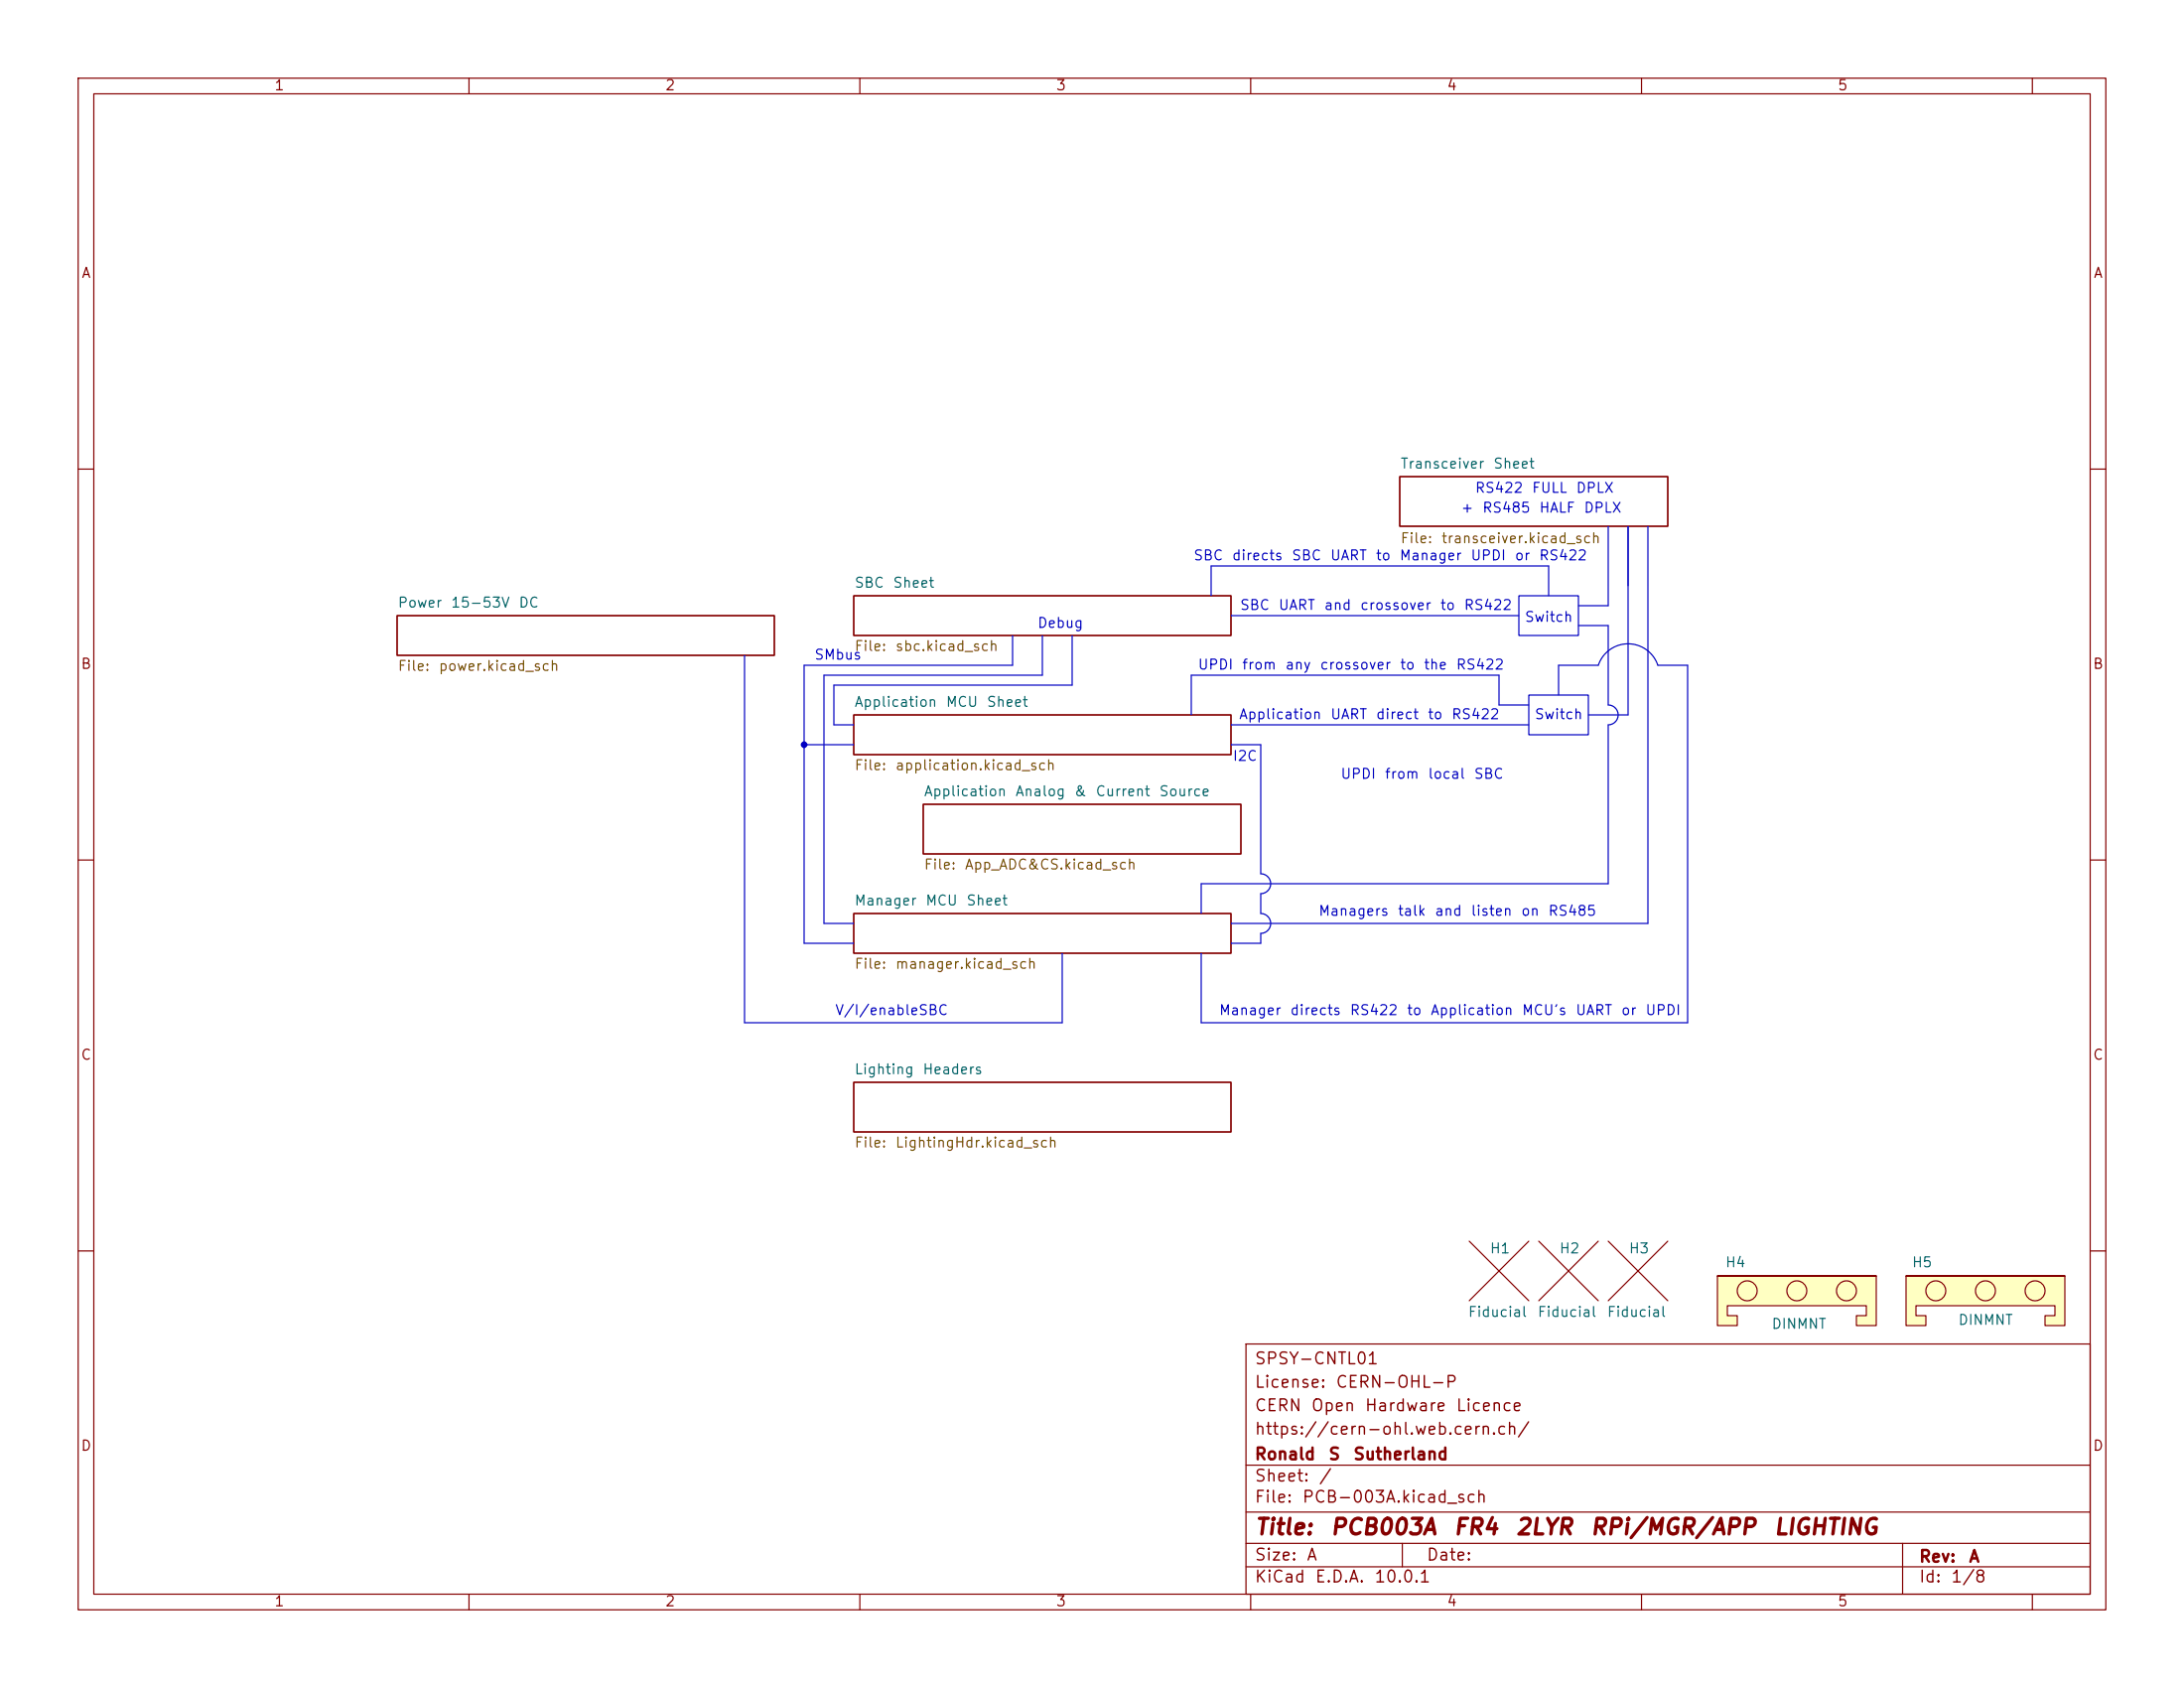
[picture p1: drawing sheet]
<svg xmlns="http://www.w3.org/2000/svg" width="279mm" height="216mm" viewBox="0 0 279 216" stroke-linecap="round" stroke-linejoin="round" font-family="sans-serif">
<g fill="none" stroke="#840000" stroke-width=".15">
<path d="M10 10h259.4v195.9h-259.4zM12 12h255.4v191.9h-255.4zM60 10v2M110 10v2M160 10v2M210 10v2M260 10v2M10 60h2M50.8 78.7h48.3v5.1h-48.3zM109.2 76.2h48.3v5.1h-48.3zM179.1 61h34.3v6.3h-34.3zM267.4 60h2"/>
<path d="M109.2 91.4h48.3v5.1h-48.3zM10 110h2M109.2 116.8h48.3v5.1h-48.3zM118.1 102.9h40.6v6.3h-40.6zM267.4 110h2M109.2 138.4h48.3v6.4h-48.3zM10 160h2M159.4 171.9h108v32h-108zM267.4 160h2M159.4 197.4h108M159.4 193.4h108M159.4 187.4h108"/>
<path d="M179.4 197.4v3M243.4 197.4v6.5M60 203.9v2M110 203.9v2M159.4 200.4h108M160 203.9v2M210 203.9v2M260 203.9v2"/>
</g>
<path d="M219.7 163.2h20.3v6.3h-2.5v-1.2h1.3v-1.3h-17.8v1.3h1.2v1.2h-2.5v-6.3h20.3z" fill="#ffffc2"/>
<g fill="none" stroke="#840000" stroke-width=".15">
<path d="M188 158.8l7.6 7.6M195.6 158.8l-7.6 7.6M196.8 158.8l7.7 7.6M204.5 158.8l-7.7 7.6M219.7 163.2h20.3v6.3h-2.5v-1.2h1.3v-1.3h-17.8v1.3h1.2v1.2h-2.5v-6.3h20.3"/>
<circle cx="223.5" cy="165.1" r="1.27"/>
<circle cx="229.9" cy="165.1" r="1.27"/>
<circle cx="236.2" cy="165.1" r="1.27"/>
</g>
<path d="M243.8 163.2h20.4v6.3h-2.6v-1.2h1.3v-1.3h-17.8v1.3h1.3v1.2h-2.6v-6.3h20.4z" fill="#ffffc2"/>
<g fill="none" stroke="#840000" stroke-width=".15">
<path d="M205.7 158.8l7.7 7.6M213.4 158.8l-7.7 7.6M243.8 163.2h20.4v6.3h-2.6v-1.2h1.3v-1.3h-17.8v1.3h1.3v1.2h-2.6v-6.3h20.4"/>
<circle cx="247.6" cy="165.1" r="1.27"/>
<circle cx="254" cy="165.1" r="1.27"/>
<circle cx="260.4" cy="165.1" r="1.27"/>
</g>
<g fill="none" stroke="#0000c2" stroke-width=".15">
<path d="M154.9 76.2v-3.8h43.2v3.8M157.5 78.7h36.8M194.3 76.2h7.6v5.1h-7.6zM205.7 67.3v10.2h-3.8M208.3 67.3v24.1h-5.1M210.8 67.3v50.8h-53.3M95.2 83.8v47h40.7v-8.9M102.9 95.3h6.3M129.5 81.3v3.8h-26.6v35.6h6.3M133.3 81.3v5.1h-27.9v31.7h3.8M137.2 81.3v6.3h-30.5v5.1h2.5M157.5 95.3h3.8v16.5a1.27 1.27 0 0 1 1.3 1.2 1.27 1.27 0 0 1-1.3 1.3v2.5a1.27 1.27 0 0 1 1.3 1.3 1.27 1.27 0 0 1-1.3 1.3v1.3h-3.8"/>
<path d="M157.5 92.7h38.1M195.6 88.9h7.6v5.1h-7.6zM195.6 90.2h-3.8v-3.8h-39.4v5M199.4 88.9v-3.8h5.1a4 4 0 0 1 3.8-2.8 4 4 0 0 1 3.8 2.8h3.8v45.7h-62.2v-8.9M201.9 80h3.8v10.2a1.27 1.27 0 0 1 1.3 1.2 1.27 1.27 0 0 1-1.3 1.3v20.3h-52v3.8"/>
</g>
<circle cx="102.9" cy="95.2" r=".24" fill="none" stroke="#0000c2" stroke-width=".38"/>
<g font-size="2" fill="#840000">
<text x="160.4" y="196.8">Title:</text>
<text x="170.1" y="196.8">PCB003A</text>
<text x="185.8" y="196.8">FR4</text>
<text x="193.8" y="196.8">2LYR</text>
<text x="203.3" y="196.8">RPi/MGR/APP</text>
<text x="226.8" y="196.8">LIGHTING</text>
</g>
<g font-size="1.5" fill="#840000">
<text x="160.4" y="177.9">License:</text>
<text x="160.4" y="174.9">SPSY-CNTL01</text>
<text x="170.8" y="177.9">CERN-OHL-P</text>
<text x="160.4" y="183.9">https://cern-ohl.web.cern.ch/</text>
<text x="160.4" y="180.9">CERN</text>
<text x="167.6" y="180.9">Open</text>
<text x="174.5" y="180.9">Hardware</text>
<text x="186.2" y="180.9">Licence</text>
<text x="160.4" y="189.9">Sheet:</text>
<text x="160.4" y="187.1">Ronald</text>
<text x="168.6" y="189.9">/</text>
<text x="169.9" y="187.1">S</text>
<text x="173" y="187.1">Sutherland</text>
<text x="160.4" y="192.6">File:</text>
<text x="166.5" y="192.6">PCB-003A.kicad_sch</text>
<text x="160.4" y="202.8">KiCad</text>
<text x="160.4" y="200">Size:</text>
<text x="167.1" y="200">A</text>
<text x="168.1" y="202.8">E.D.A.</text>
<text x="175.7" y="202.8">10.0.1</text>
<text x="182.4" y="200">Date:</text>
<text x="245.4" y="200.2">Rev:</text>
<text x="245.4" y="202.8">Id:</text>
<text x="249.5" y="202.8">1/8</text>
<text x="251.8" y="200.2">A</text>
</g>
<g font-size="1.3" fill="#840000">
<text x="35" y="11.9">1</text>
<text x="85" y="11.9">2</text>
<text x="135" y="11.9">3</text>
<text x="185" y="11.9">4</text>
<text x="235" y="11.9">5</text>
<text x="10.3" y="35.9">A</text>
<text x="267.7" y="35.9">A</text>
<text x="10.3" y="85.9">B</text>
<text x="267.7" y="85.9">B</text>
<text x="10.3" y="135.9">C</text>
<text x="267.7" y="135.9">C</text>
<text x="10.3" y="185.9">D</text>
<text x="267.7" y="185.9">D</text>
<text x="35" y="205.8">1</text>
<text x="85" y="205.8">2</text>
<text x="135" y="205.8">3</text>
<text x="185" y="205.8">4</text>
<text x="235" y="205.8">5</text>
</g>
<g font-size="1.3" fill="#006464">
<text x="179.1" y="60.2">Transceiver</text>
<text x="190.9" y="60.2">Sheet</text>
<text x="109.2" y="75.5">SBC</text>
<text x="114.1" y="75.5">Sheet</text>
<text x="50.8" y="78">Power</text>
<text x="57.6" y="78">15-53V</text>
<text x="66.3" y="78">DC</text>
<text x="109.2" y="90.7">Application</text>
<text x="120.9" y="90.7">MCU</text>
<text x="126.1" y="90.7">Sheet</text>
<text x="118.1" y="102.2">Application</text>
<text x="129.8" y="102.2">Analog</text>
<text x="137.3" y="102.2">&amp;</text>
<text x="140.1" y="102.2">Current</text>
<text x="148.2" y="102.2">Source</text>
<text x="109.2" y="116.1">Manager</text>
<text x="118.3" y="116.1">MCU</text>
<text x="123.5" y="116.1">Sheet</text>
<text x="109.2" y="137.7">Lighting</text>
<text x="118" y="137.7">Headers</text>
<text x="190.5" y="160.6">H1</text>
<text x="199.4" y="160.6">H2</text>
<text x="208.3" y="160.6">H3</text>
<text x="220.6" y="162.4">H4</text>
<text x="244.5" y="162.4">H5</text>
<text x="187.7" y="168.8">Fiducial</text>
<text x="196.6" y="168.8">Fiducial</text>
<text x="205.5" y="168.8">Fiducial</text>
<text x="226.5" y="170.3">DINMNT</text>
<text x="250.4" y="169.8">DINMNT</text>
</g>
<g font-size="1.3" fill="#0000c2">
<text x="186.8" y="65.9">+</text>
<text x="188.6" y="63.4">RS422</text>
<text x="189.5" y="65.9">RS485</text>
<text x="195.9" y="63.4">FULL</text>
<text x="196.8" y="65.9">HALF</text>
<text x="201.5" y="63.4">DPLX</text>
<text x="202.5" y="65.9">DPLX</text>
<text x="152.6" y="72">SBC</text>
<text x="157.5" y="72">directs</text>
<text x="165.2" y="72">SBC</text>
<text x="170.1" y="72">UART</text>
<text x="175.9" y="72">to</text>
<text x="179" y="72">Manager</text>
<text x="188" y="72">UPDI</text>
<text x="193.7" y="72">or</text>
<text x="196.8" y="72">RS422</text>
<text x="132.6" y="80.6">Debug</text>
<text x="158.5" y="78.3">SBC</text>
<text x="163.5" y="78.3">UART</text>
<text x="169.3" y="78.3">and</text>
<text x="173.9" y="78.3">crossover</text>
<text x="184.1" y="78.3">to</text>
<text x="187.2" y="78.3">RS422</text>
<text x="195" y="79.9">Switch</text>
<text x="104.1" y="84.7">SMbus</text>
<text x="153.2" y="86">UPDI</text>
<text x="158.8" y="86">from</text>
<text x="164.3" y="86">any</text>
<text x="168.8" y="86">crossover</text>
<text x="179" y="86">to</text>
<text x="182" y="86">the</text>
<text x="186.2" y="86">RS422</text>
<text x="158.4" y="92.3">Application</text>
<text x="170.1" y="92.3">UART</text>
<text x="175.9" y="92.3">direct</text>
<text x="182.5" y="92.3">to</text>
<text x="185.6" y="92.3">RS422</text>
<text x="196.2" y="92.3">Switch</text>
<text x="157.6" y="97.6">I2C</text>
<text x="171.4" y="99.9">UPDI</text>
<text x="177.1" y="99.9">from</text>
<text x="182.6" y="99.9">local</text>
<text x="188.5" y="99.9">SBC</text>
<text x="168.6" y="117.5">Managers</text>
<text x="178.7" y="117.5">talk</text>
<text x="183.5" y="117.5">and</text>
<text x="188.1" y="117.5">listen</text>
<text x="194.5" y="117.5">on</text>
<text x="198" y="117.5">RS485</text>
<text x="106.7" y="130.2">V/I/enableSBC</text>
<text x="155.9" y="130.2">Manager</text>
<text x="165" y="130.2">directs</text>
<text x="172.6" y="130.2">RS422</text>
<text x="179.9" y="130.2">to</text>
<text x="182.9" y="130.2">Application</text>
<text x="194.6" y="130.2">MCU's</text>
<text x="201.5" y="130.2">UART</text>
<text x="207.3" y="130.2">or</text>
<text x="210.4" y="130.2">UPDI</text>
</g>
<g font-size="1.3" fill="#725600">
<text x="179.1" y="69.8">File:</text>
<text x="184.3" y="69.8">transceiver.kicad_sch</text>
<text x="109.2" y="83.6">File:</text>
<text x="114.4" y="83.6">sbc.kicad_sch</text>
<text x="50.8" y="86.1">File:</text>
<text x="56" y="86.1">power.kicad_sch</text>
<text x="109.2" y="98.8">File:</text>
<text x="114.4" y="98.8">application.kicad_sch</text>
<text x="118.1" y="111.5">File:</text>
<text x="123.3" y="111.5">App_ADC&amp;CS.kicad_sch</text>
<text x="109.2" y="124.2">File:</text>
<text x="114.4" y="124.2">manager.kicad_sch</text>
<text x="109.2" y="147.1">File:</text>
<text x="114.4" y="147.1">LightingHdr.kicad_sch</text>
</g>
</svg>
